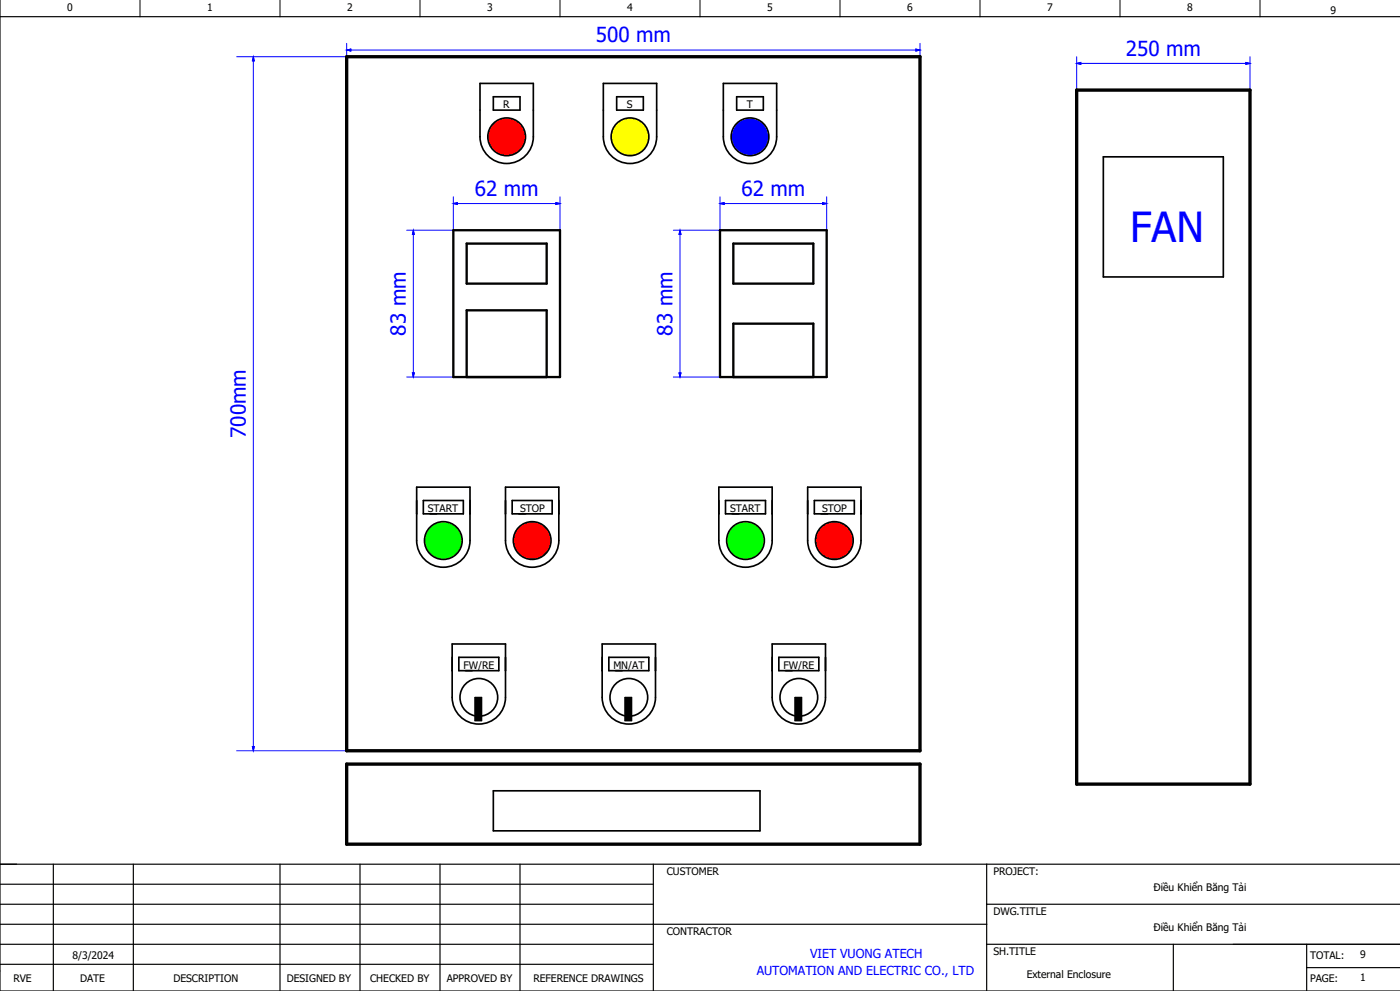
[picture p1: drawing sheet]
<svg xmlns="http://www.w3.org/2000/svg" width="420mm" height="297mm" viewBox="0 0 420 297" stroke-linecap="round" stroke-linejoin="round" font-family="sans-serif">
<path d="M42 0v5M84 0v5M126 0v5M168 0v5M210 0v5M252 0v5M294 0v5M336 0v5M378 0v5M370 283h50" fill="none" stroke="#000" stroke-width=".3"/>
<g fill="none" stroke="#000" stroke-width=".35">
<path d="M0 0v297h420M0 5h420M0 259h420M16 259v38M40 259v38M84 259v38M108 259v38M132 259v38M156 259v38M196 259v38M296 259v38M0 271h196"/>
<path d="M0 277h296M0 265h196M296 271h124M0 283h196M0 289h196M296 283h124M352 283v14M392 290h28M392 283v14"/>
</g>
<path d="M217 41a8 8 0 0 0 8 8 8 8 0 0 0 8-8M246.3 154h10M242.3 162v-16h16v16" fill="none" stroke="#000" stroke-width=".5"/>
<g fill="#00f" stroke="#00f" stroke-width=".3">
<path d="M76 17l.3 1.2h-.6z"/>
<path d="M75.7 223.8h.6l-.3 1.2z"/>
<path d="M104 15l1.2-.3v.6z"/>
<path d="M274.8 14.7l1.2 .3-1.2 .3z"/>
<path d="M323 19l1.2-.3v.6z"/>
<path d="M373.8 18.7l1.2 .3-1.2 .3z"/>
</g>
<g fill="none" stroke="#00f" stroke-width=".3">
<path d="M76 17l.3 1.2h-.6zM76 18v206M104 13v4h-33M104 15l1.2-.3v.6zM105 15h170M274.8 14.7l1.2 .3-1.2 .3zM276 13v4M323 19l1.2-.3v.6zM323 17v10M324 19h50M373.8 18.7l1.2 .3-1.2 .3zM375 17v10"/>
<path d="M71 225h33M75.7 223.8h.6l-.3 1.2z"/>
</g>
<circle cx="250.3" cy="162" r="5.5" fill="#f00"/>
<g fill="none" stroke="#000" stroke-width=".5">
<path d="M219.7 154h9.9M248.3 154h-4v-4h12v4M215.6 162v-16h16.1v16M242.3 162a8 8 0 0 0 8 8 8 8 0 0 0 8-8"/>
<circle cx="250.3" cy="162" r="5.7"/>
</g>
<circle cx="223.6" cy="162" r="5.5" fill="#0f0"/>
<g fill="none" stroke="#000" stroke-width=".5">
<path d="M155.7 154h9.9M221.6 154h-3.9v-4h11.9v4M151.6 162v-16h16v16M215.6 162a8 8 0 0 0 8.1 8 8 8 0 0 0 8-8"/>
<circle cx="223.6" cy="162" r="5.7"/>
</g>
<circle cx="159.6" cy="162" r="5.5" fill="#f00"/>
<g fill="none" stroke="#000" stroke-width=".5">
<path d="M129 154h10M157.7 154h-4.1v-4h12v4M125 162v-16h16v16M151.6 162a8 8 0 0 0 8 8 8 8 0 0 0 8-8"/>
<circle cx="159.6" cy="162" r="5.7"/>
</g>
<circle cx="133" cy="162" r="5.5" fill="#0f0"/>
<g fill="none" stroke="#000" stroke-width=".5">
<path d="M144 33v8M160 33v8M131 154h-4v-4h12v4M125 162a8 8 0 0 0 8 8 8 8 0 0 0 8-8"/>
<circle cx="133" cy="162" r="5.7"/>
</g>
<circle cx="152" cy="41" r="5.5" fill="#f00"/>
<g fill="none" stroke="#000" stroke-width=".5">
<path d="M144 33v-8h16v8M148 29h8v4h-8zM181 33v8M197 33v8M144 41a8 8 0 0 0 8 8 8 8 0 0 0 8-8"/>
<circle cx="152" cy="41" r="5.7"/>
</g>
<circle cx="189" cy="41" r="5.5" fill="#ff0"/>
<g fill="none" stroke="#000" stroke-width=".5">
<path d="M181 33v-8h16v8M185 29h8v4h-8zM217 33v8M233 33v8M181 41a8 8 0 0 0 8 8 8 8 0 0 0 8-8"/>
<circle cx="189" cy="41" r="5.7"/>
</g>
<circle cx="225" cy="41" r="5.5" fill="#00f"/>
<g fill="none" stroke="#000" stroke-width=".5">
<path d="M217 33v-8h16v8M221 29h8v4h-8z"/>
<circle cx="225" cy="41" r="5.7"/>
</g>
<g fill="#00f" stroke="#00f" stroke-width=".3">
<path d="M204 69l.3 1.2h-.6z"/>
<path d="M203.7 111.8h.6l-.3 1.2z"/>
<path d="M216 61l1.2-.3v.6z"/>
<path d="M246.8 60.7l1.2 .3-1.2 .3z"/>
<path d="M124 69l.3 1.2h-.6z"/>
<path d="M123.7 111.8h.6l-.3 1.2z"/>
<path d="M136 61l1.2-.3v.6z"/>
<path d="M166.8 60.7l1.2 .3-1.2 .3z"/>
</g>
<g fill="none" stroke="#00f" stroke-width=".3">
<path d="M136 59v10h-14M168 59v10M216 59v10h-14M248 59v10M124 69l.3 1.2h-.6zM124 70v42M136 61l1.2-.3v.6zM137 61h30M166.8 60.7l1.2 .3-1.2 .3zM204 69l.3 1.2h-.6zM204 70v42M216 61l1.2-.3v.6z"/>
<path d="M217 61h30M246.8 60.7l1.2 .3-1.2 .3zM122 113h14M123.7 111.8h.6l-.3 1.2zM202 113h14M203.7 111.8h.6l-.3 1.2z"/>
</g>
<path d="M136 69h32v44h-32zM140 73h24v12h-24zM216 69h32v44h-32zM220 73h24v12h-24zM140 113v-20h24v20M220 113v-16h24v16" fill="none" stroke="#000" stroke-width=".7"/>
<circle cx="188.6" cy="209" r="5.5" fill="#fff"/>
<g fill="none" stroke="#000" stroke-width=".5">
<path d="M180.7 193h15.9v16a8 8 0 0 1-7.9 8 8 8 0 0 1-8-8zM182.6 197h12.1v4h-12.1z"/>
<circle cx="188.6" cy="209" r="5.7"/>
</g>
<path d="M187.5 209h2v7h-2z" fill="#000" stroke="#000" stroke-width=".3"/>
<path d="M187.5 209h2v7h-2z" fill="none" stroke="#000" stroke-width=".3"/>
<circle cx="239.6" cy="209" r="5.5" fill="#fff"/>
<g fill="none" stroke="#000" stroke-width=".5">
<path d="M231.7 193h15.9v16a8 8 0 0 1-7.9 8 8 8 0 0 1-8-8zM233.7 197h12v4h-12z"/>
<circle cx="239.6" cy="209" r="5.7"/>
</g>
<path d="M238.5 209h2v7h-2z" fill="#000" stroke="#000" stroke-width=".3"/>
<path d="M238.5 209h2v7h-2z" fill="none" stroke="#000" stroke-width=".3"/>
<circle cx="143.6" cy="209" r="5.5" fill="#fff"/>
<g fill="none" stroke="#000" stroke-width=".5">
<path d="M331 47h36v36h-36zM135.7 193h15.9v16a8 8 0 0 1-7.9 8 8 8 0 0 1-8-8zM137.7 197h12v4h-12zM148 237h80v12h-80z"/>
<circle cx="143.6" cy="209" r="5.7"/>
</g>
<path d="M142.5 209h2v7h-2z" fill="#000" stroke="#000" stroke-width=".3"/>
<path d="M142.5 209h2v7h-2z" fill="none" stroke="#000" stroke-width=".3"/>
<path d="M104 17h172v208h-172zM323 27h52v208h-52zM104 229h172v24h-172z" fill="none" stroke="#000" stroke-width="1"/>
<text font-size="12.4" fill="#00f" x="339" y="72.4">FAN</text>
<g font-size="6.2" fill="#00f">
<text x="178.7" y="12.7">500 mm</text>
<text x="337.7" y="16.7">250 mm</text>
<text x="142.4" y="58.7">62 mm</text>
<text x="222.4" y="58.7">62 mm</text>
<text x="121.7" y="100.6" transform="rotate(-90 121.7 100.6)">83 mm</text>
<text x="201.7" y="100.6" transform="rotate(-90 201.7 100.6)">83 mm</text>
<text x="73.7" y="131.3" transform="rotate(-90 73.7 131.3)">700mm</text>
</g>
<g font-size="3.7" fill="#00f">
<text x="243" y="287.2">VIET VUONG ATECH</text>
<text x="227" y="292.2">AUTOMATION AND ELECTRIC CO., LTD</text>
</g>
<g font-size="3.1">
<text x="20.2" y="3.4">0</text>
<text x="62.2" y="3.4">1</text>
<text x="104.2" y="3.4">2</text>
<text x="146.2" y="3.4">3</text>
<text x="188.2" y="3.4">4</text>
<text x="230.2" y="3.4">5</text>
<text x="272.2" y="3.4">6</text>
<text x="314.2" y="3.4">7</text>
<text x="356.2" y="3.4">8</text>
<text x="399.2" y="4.1">9</text>
<text x="151" y="32.4">R</text>
<text x="188" y="32.4">S</text>
<text x="224" y="32.4">T</text>
<text x="128.4" y="153.4">START</text>
<text x="156" y="153.4">STOP</text>
<text x="219" y="153.4">START</text>
<text x="246.6" y="153.4">STOP</text>
<text x="139" y="200.4">FW/RE</text>
<text x="184" y="200.4">MN/AT</text>
<text x="235" y="200.4">FW/RE</text>
<text x="200" y="262.4">CUSTOMER</text>
<text x="298" y="262.4">PROJECT:</text>
<text x="346.1" y="267">Điều Khiển Băng Tải</text>
<text x="298" y="274.4">DWG.TITLE</text>
<text x="200" y="280.4">CONTRACTOR</text>
<text x="346.1" y="279">Điều Khiển Băng Tải</text>
<text x="21.7" y="287.5">8/3/2024</text>
<text x="298" y="286.4">SH.TITLE</text>
<text x="393" y="287.4">TOTAL:</text>
<text x="408" y="287.3">9</text>
<text x="308" y="293">External Enclosure</text>
<text x="4" y="294.4">RVE</text>
<text x="24" y="294.4">DATE</text>
<text x="52" y="294.4">DESCRIPTION</text>
<text x="86" y="294.4">DESIGNED BY</text>
<text x="111" y="294.4">CHECKED BY</text>
<text x="134" y="294.4">APPROVED BY</text>
<text x="160" y="294.4">REFERENCE DRAWINGS</text>
<text x="393" y="294.4">PAGE:</text>
<text x="408" y="294">1</text>
</g>
</svg>
